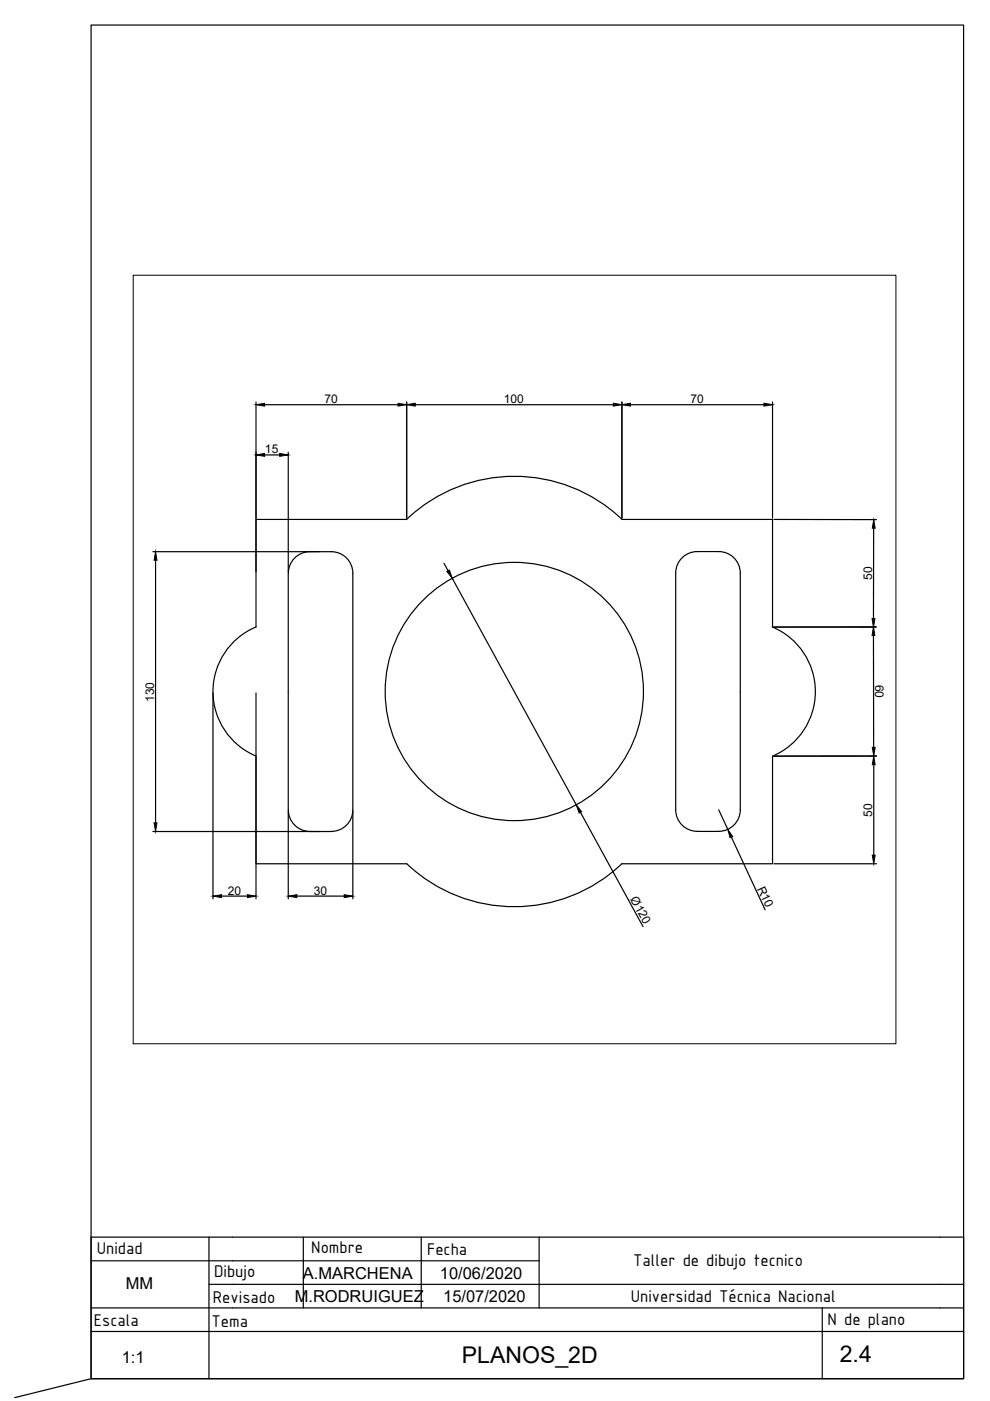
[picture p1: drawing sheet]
<svg xmlns="http://www.w3.org/2000/svg" width="210mm" height="297mm" viewBox="0 0 210 297" stroke-linecap="round" stroke-linejoin="round" font-family="sans-serif">
<!-- layer: 0 -->
<g fill="none" stroke="#000" stroke-width=".25">
<path d="M62.2 118.6a4.6 4.6 0 0 1 3.5-1.6h4.5a4.6 4.6 0 0 1 4.6 4.5v50.2a4.6 4.6 0 0 1-4.6 4.6h-4.5a4.6 4.6 0 0 1-4.6-4.6v-50.2a4.5 4.5 0 0 1 1.1-2.9zM86.2 110.1h-31.9v22.8a14.8 14.8 0 0 0-9.1 13.7 14.8 14.8 0 0 0 9.1 13.7M86.2 110.1a33.1 33.1 0 0 1 45.7 0M131.9 110.1h31.9v22.9M143.3 121.5a4.6 4.6 0 0 1 4.5-4.6h4.6a4.6 4.6 0 0 1 4.6 4.6M143.3 121.5v50.2a4.6 4.6 0 0 0 4.5 4.6M157 121.5v50.2a4.6 4.6 0 0 1-4.6 4.6M163.7 132.9a14.8 14.8 0 0 1 9.2 13.7 14.8 14.8 0 0 1-9.1 13.7M54.3 160.3v22.8h31.9a33.1 33.1 0 0 0 45.7 0h31.9v-22.8M147.8 176.3h4.6M19.3 267.3h95M19.3 277.3h180"/>
<path d="M44.3 272.3h155M44.3 262.3v30M64.3 262.3v15M89.3 262.3v15M114.3 262.3v15M199.3 262.3h-180v30M19.3 282.3h180"/>
<circle cx="109" cy="146.6" r="27.4"/>
</g>
<!-- layer: cotas -->
<g fill="none" stroke="#000" stroke-width=".25">
<path d="M54.3 85.2v36M56.1 96.5h3.2M56.1 85.8h28.3M61.1 95.9v25.3M86.2 85.2v24.6M88 85.8h42M131.9 85.2v24.6M133.7 85.8h28.3M163.8 85.2v24.6M32.4 117h35.3M33 118.8v55.7M94.1 119.4l.9 1.6"/>
<path d="M164.1 110.1l21.7 .1M185.2 112v19.2M95.9 122.6l26.3 48M185.2 134.7v23.8M185.8 132.9h-21.8l21.8 .1M45.2 146.9v43.7M54.3 146.9v43.7M32.4 176.3h35.3M61.1 172v18.6M74.8 172v18.6M123.1 172.2l13.2 24.3M152.4 171.7l1.9 4.2"/>
<path d="M155.1 177.5l7.1 15.4M185.3 162.1v19.2M185.8 160.3h-21.7h21.7M47 190h5.5M62.9 190h10.1M164.1 183.1h21.7M19.3 292.3v-287h185v287h-185l-16.2 4"/>
</g>
<g fill="#000" stroke="#000" stroke-width=".21">
<path d="M54.3 96.5l1.8-.4v.7zM54.3 85.8l1.8-.3v.6zM59.3 96.1l1.8 .4-1.8 .3zM84.4 85.5l1.8 .3-1.8 .3zM86.2 85.8l1.8-.3v.6zM130 85.5l1.9 .3-1.9 .3zM131.9 85.8l1.8-.3v.6zM162 85.5l1.8 .3-1.8 .3zM33 117l.3 1.8h-.6zM185.3 110.2l.3 1.8h-.7zM94.7 121.2l.6-.3 .6 1.7zM184.9 131.2h.6l-.3 1.8z"/>
<path d="M185.2 132.9l.3 1.8h-.6zM184.9 158.5h.7l-.3 1.8zM32.7 174.5h.6l-.3 1.8zM122.2 170.6l1.1 1.5-.5 .3zM154.3 175.9l1 1.5-.5 .2zM185.3 160.3l.3 1.8h-.7zM45.2 190l1.8-.3v.6zM52.5 189.7l1.8 .3-1.8 .3zM61.1 190l1.8-.3v.6zM73 189.7l1.8 .3-1.8 .3zM184.9 181.3h.7l-.3 1.8z"/>
</g>
<!-- layer: CajetinLine -->
<path d="M174.3 277.3v15M199.3 272.3h5v20h-185M199.3 262.3h5v10M199.3 277.3h5M199.3 282.3h5" fill="none" stroke="#000" stroke-width=".25"/>
<!-- layer: cotas -->
<path d="M28.2 58.4h161.8v162.9h-161.8z" fill="none" stroke="#000" stroke-width=".21"/>
<g font-size="4.9">
<text x="97.9" y="288.9">PLANOS_2D</text>
<text x="178.1" y="288.7">2.4</text>
</g>
<g font-size="3.9">
<text x="20.5" y="266">Unidad</text>
<text x="66" y="265.7">Nombre</text>
<text x="90.6" y="266">Fecha</text>
<text x="134.2" y="268.5">Taller de dibujo tecnico</text>
<text x="45.4" y="270.8">Dibujo</text>
<text x="133.7" y="276">Universidad Técnica Nacional</text>
<text x="19.9" y="281.2">Escala</text>
<text x="44.8" y="281.4">Tema</text>
<text x="45.1" y="276.2">Revisado</text>
<text x="175.5" y="281">N de plano</text>
</g>
<g font-size="3.5">
<text x="26.7" y="273.3">MM</text>
<text x="62.5" y="275.9">M.RODRUIGUEZ</text>
<text x="64.2" y="271.2">A.MARCHENA</text>
<text x="93.3" y="271.3">10/06/2020</text>
<text x="94" y="276">15/07/2020</text>
<text x="25.8" y="289">1:1</text>
</g>
<g font-size="2.5">
<text x="68.8" y="85.5">70</text>
<text x="106.8" y="85.5">100</text>
<text x="146.4" y="85.5">70</text>
<text x="56.2" y="96.1">15</text>
<text x="184.9" y="123" transform="rotate(-90 184.9 123)">50</text>
<text x="32.7" y="148.8" transform="rotate(-90 32.7 148.8)">130</text>
<text x="185.5" y="145.2" transform="rotate(90 185.5 145.2)">60</text>
<text x="184.9" y="173.1" transform="rotate(-90 184.9 173.1)">50</text>
<text x="48.3" y="189.7">20</text>
<text x="66.6" y="189.7">30</text>
<text x="133.6" y="190.7" transform="rotate(61 133.6 190.7)">Ø120</text>
<text x="160.5" y="188.4" transform="rotate(65 160.5 188.4)">R10</text>
</g>
</svg>
